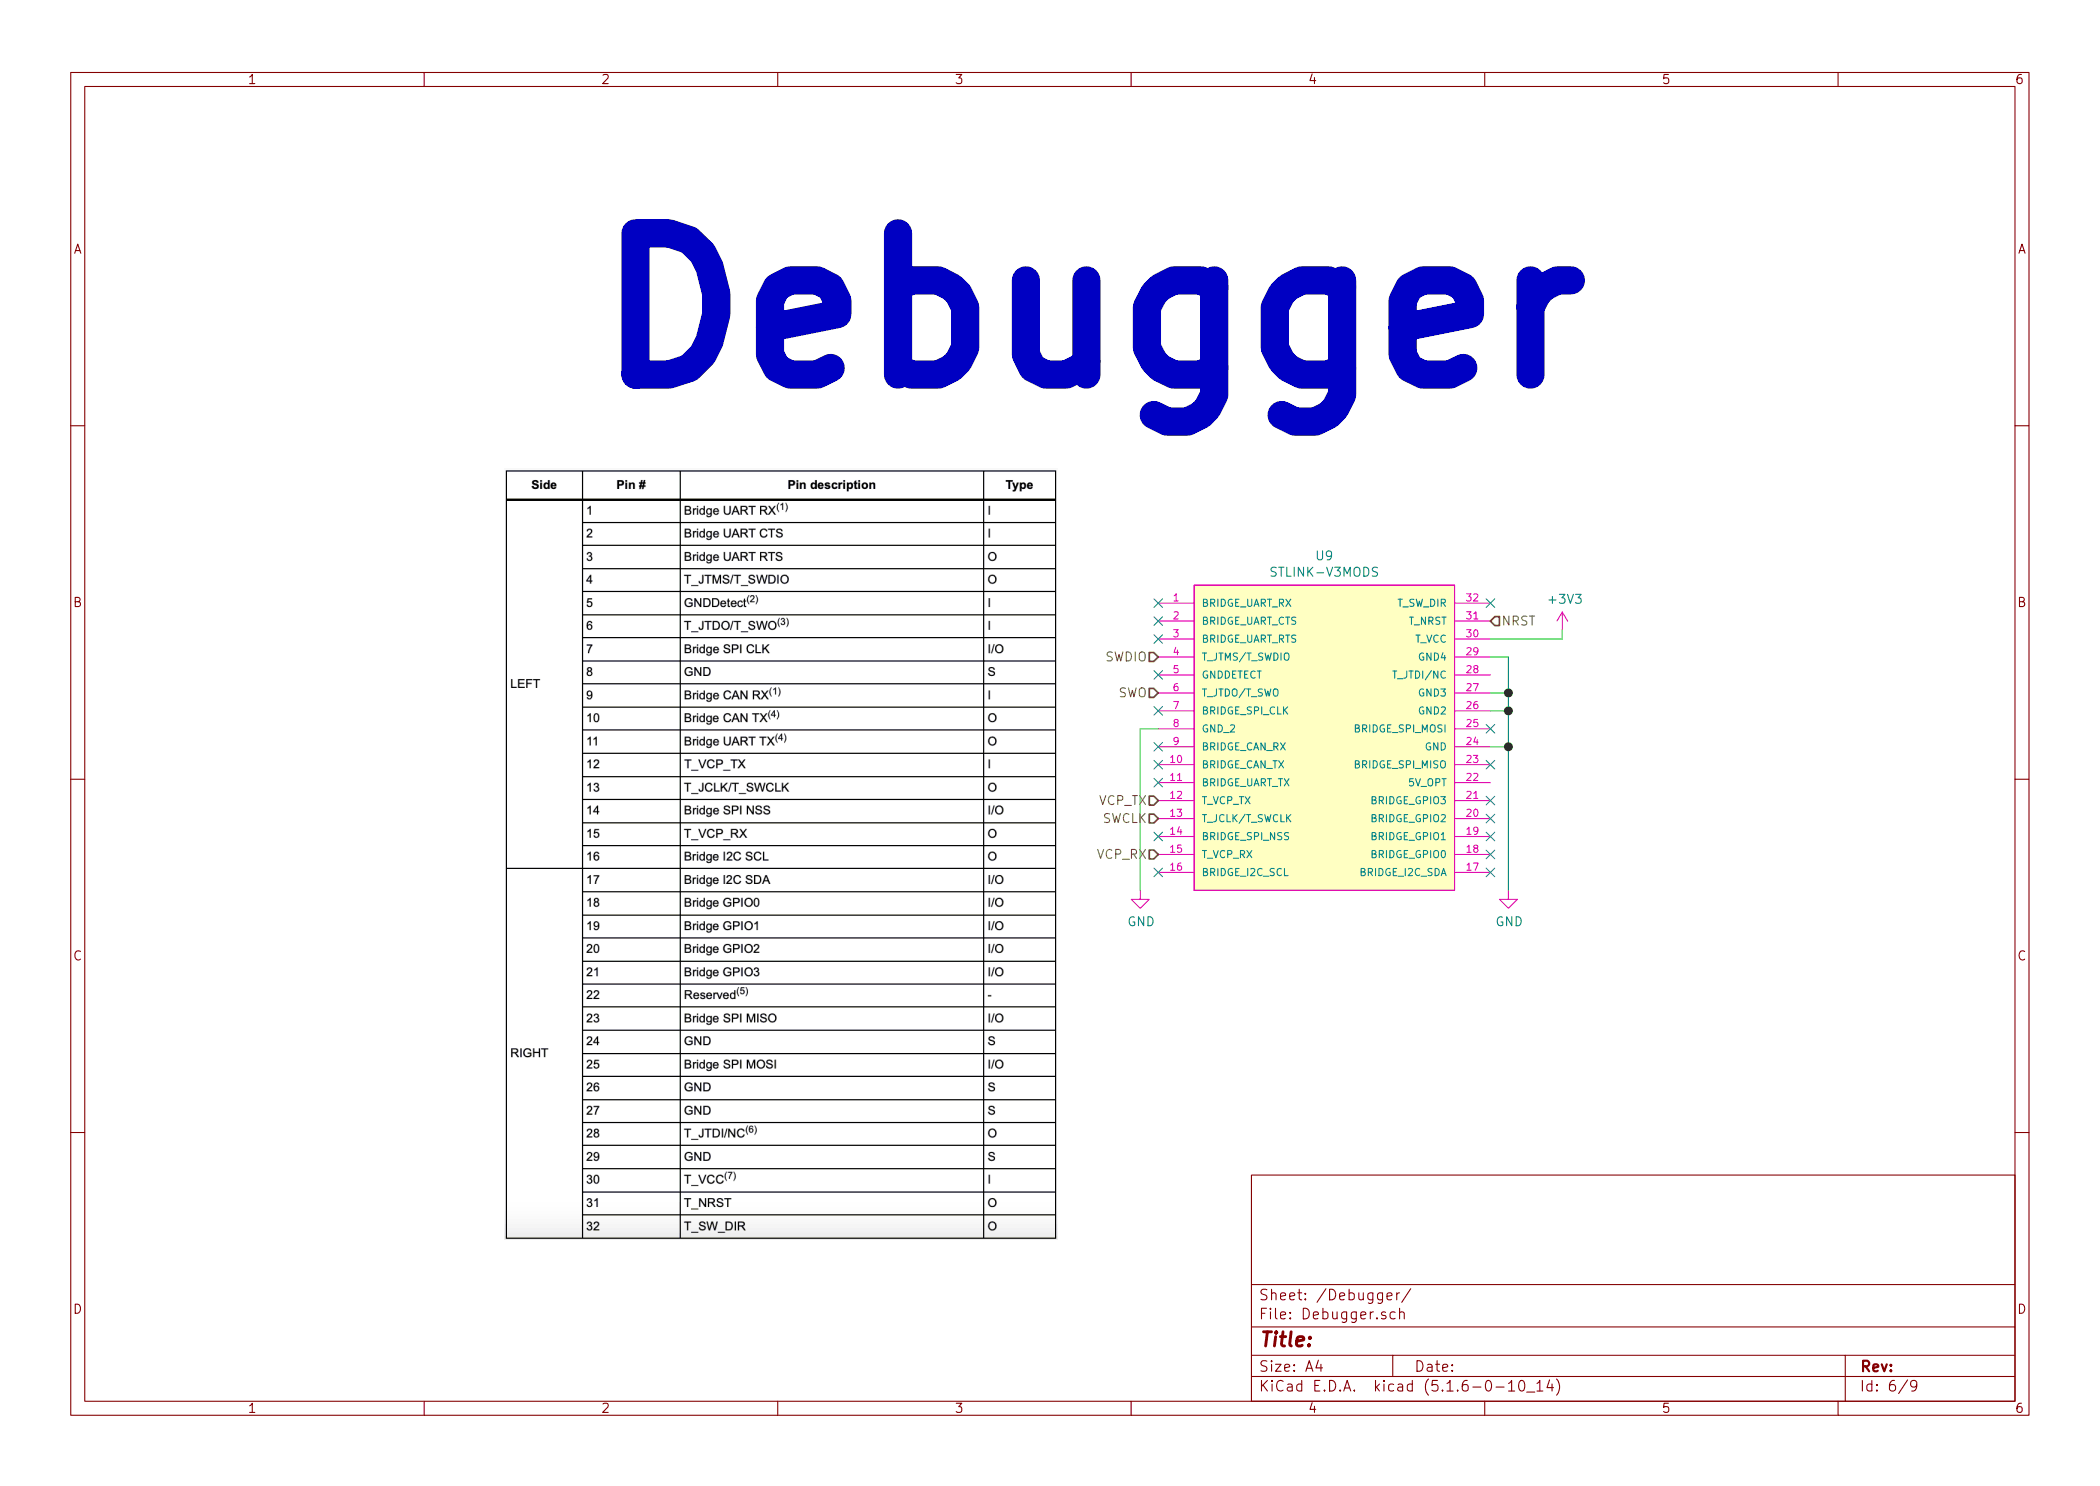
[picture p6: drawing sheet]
EESchema Schematic File Version 4
EELAYER 30 0
EELAYER END
$Descr A4 11693 8268
encoding utf-8
Sheet 6 9
Title ""
Date ""
Rev ""
Comp ""
Comment1 ""
Comment2 ""
Comment3 ""
Comment4 ""
$EndDescr
$Comp
L JPW_Symbols:STLINK-V3MODS U9
U 1 1
P 6350 3350
F 0 "U9" H 7375 3615 50  0000 C CNN
F 1 "STLINK-V3MODS" H 7375 3524 50  0000 C CNN
F 2 "Footprints:STLINKV3MODS" H 8650 3550 50  0001 L BNN
F 3 "" H 6350 3350 50  0001 L BNN
F 4 "STLINKV3MOS" H 6600 3850 50  0001 L BNN "MANUFACTURER_PART_NUMBER"
F 5 "STMicroelectronics" H 8750 3150 50  0001 L BNN "VENDOR"
	1    6350 3350
	1    0    0    -1  
$EndComp
Text HLabel 6450 3650 0    50   Input ~ 0
SWDIO
Text HLabel 6450 3850 0    50   Input ~ 0
SWO
Text HLabel 6450 4550 0    50   Input ~ 0
SWCLK
Wire Wire Line
	6450 4050 6350 4050
Wire Wire Line
	6350 4050 6350 4950
$Comp
L power:GND #PWR060
U 1 1
P 6350 4950
F 0 "#PWR060" H 6350 4700 50  0001 C CNN
F 1 "GND" H 6355 4777 50  0000 C CNN
F 2 "" H 6350 4950 50  0001 C CNN
F 3 "" H 6350 4950 50  0001 C CNN
	1    6350 4950
	1    0    0    -1  
$EndComp
$Comp
L power:GND #PWR061
U 1 1
P 8400 4950
F 0 "#PWR061" H 8400 4700 50  0001 C CNN
F 1 "GND" H 8405 4777 50  0000 C CNN
F 2 "" H 8400 4950 50  0001 C CNN
F 3 "" H 8400 4950 50  0001 C CNN
	1    8400 4950
	1    0    0    -1  
$EndComp
Wire Wire Line
	8300 3850 8400 3850
Wire Wire Line
	8400 3850 8400 3950
Wire Wire Line
	8300 3950 8400 3950
Connection ~ 8400 3950
Wire Wire Line
	8400 3950 8400 4150
Wire Wire Line
	8300 4150 8400 4150
Connection ~ 8400 4150
Wire Wire Line
	8400 4150 8400 4950
Wire Wire Line
	8300 3650 8400 3650
Wire Wire Line
	8400 3650 8400 3850
Connection ~ 8400 3850
NoConn ~ 8300 3350
NoConn ~ 6450 3350
NoConn ~ 6450 3450
NoConn ~ 6450 3550
NoConn ~ 6450 3950
NoConn ~ 6450 4150
NoConn ~ 6450 4250
NoConn ~ 6450 4350
NoConn ~ 6450 4650
NoConn ~ 6450 4850
NoConn ~ 8300 4850
NoConn ~ 8300 4750
NoConn ~ 8300 4650
NoConn ~ 8300 4550
NoConn ~ 8300 4450
NoConn ~ 8300 4250
NoConn ~ 8300 4050
NoConn ~ 6450 3750
Text HLabel 8300 3450 2    50   Input ~ 0
NRST
$Comp
L power:+3V3 #PWR059
U 1 1
P 8700 3500
F 0 "#PWR059" H 8700 3350 50  0001 C CNN
F 1 "+3V3" H 8715 3673 50  0000 C CNN
F 2 "" H 8700 3500 50  0001 C CNN
F 3 "" H 8700 3500 50  0001 C CNN
	1    8700 3500
	1    0    0    -1  
$EndComp
Wire Wire Line
	8300 3550 8700 3550
Wire Wire Line
	8700 3550 8700 3500
Text HLabel 6450 4750 0    50   Input ~ 0
VCP_RX
Text HLabel 6450 4450 0    50   Input ~ 0
VCP_TX
Text Notes 3250 2200 0    787  ~ 157
Debugger
$EndSCHEMATC
